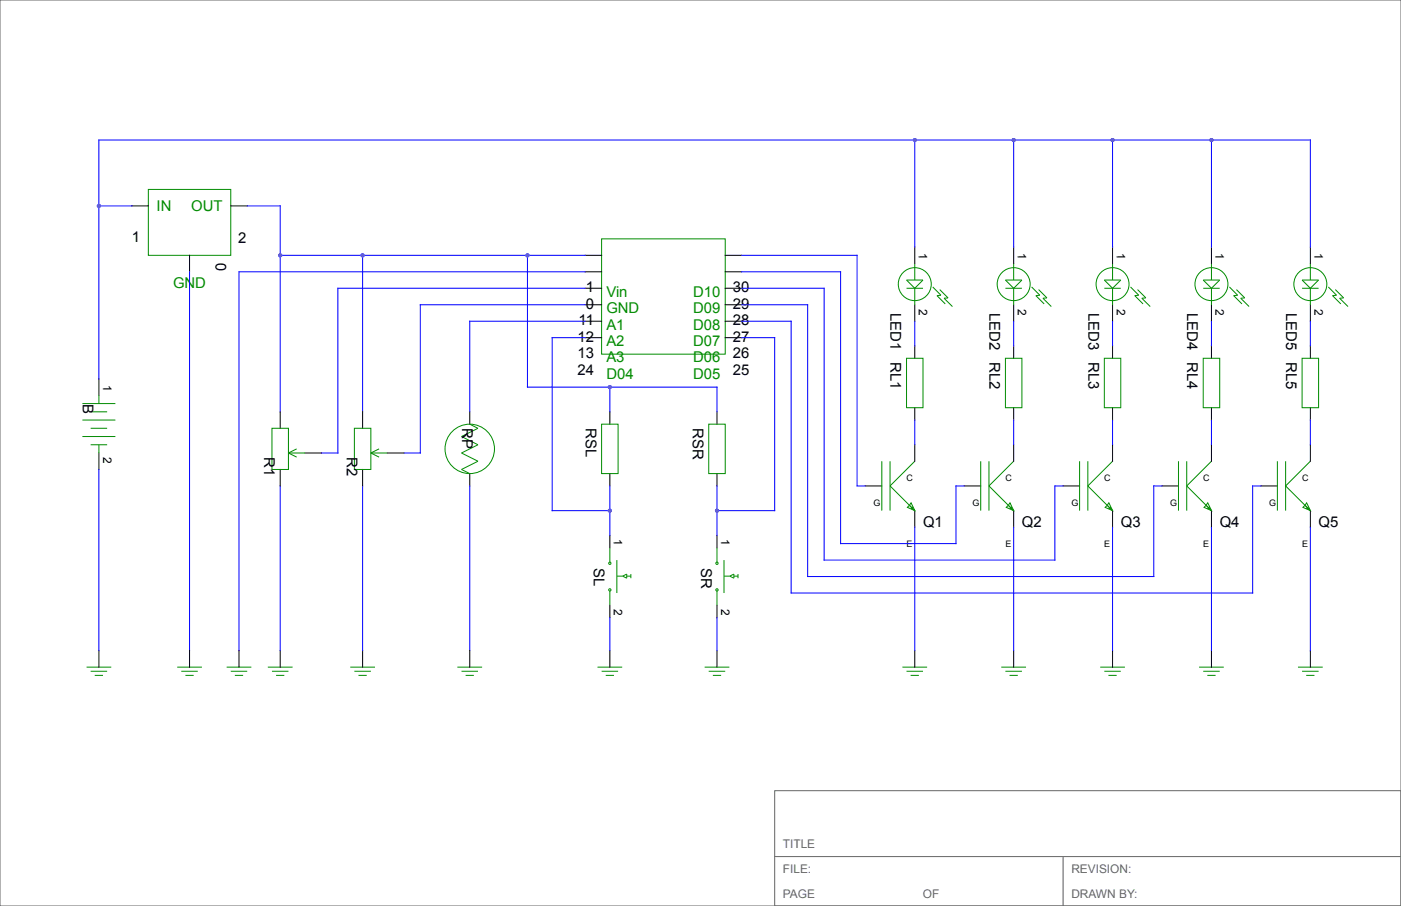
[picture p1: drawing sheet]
<svg xmlns="http://www.w3.org/2000/svg" width="432mm" height="279mm" viewBox="0 0 432 279" stroke-linecap="round" stroke-linejoin="round" font-family="sans-serif">
<path d="M0 0h431.8v279.4h-431.8zM238.8 243.8h193v35.6h-193zM238.8 264.2h193M327.7 264.2v15.2" fill="none" stroke="#666" stroke-width=".31"/>
<g fill="none" stroke="#008b00" stroke-width=".31">
<path d="M45.7 58.4h25.4v20.3h-25.4zM185.4 73.7h38.1v35.5h-38.1zM279.4 86.4h5.1l-2.6 2.5zM279.4 88.9h5.1M281.9 81.3v5.1M281.9 88.9v5.1M287.5 88.5l2.5 2.6-1.2 .1 2.5 2.5M289.6 89.3l2.6 2.6-1.2 .1 2.5 2.5M309.9 86.4h5.1l-2.6 2.5zM309.9 88.9h5.1M312.4 81.3v5.1M312.4 88.9v5.1"/>
<path d="M318 88.5l2.5 2.6-1.2 .1 2.5 2.5M320.1 89.3l2.6 2.6-1.3 .1 2.6 2.5M340.4 86.4h5l-2.5 2.5zM340.4 88.9h5M342.9 81.3v5.1M342.9 88.9v5.1M348.4 88.5l2.6 2.6-1.3 .1 2.6 2.5M350.6 89.3l2.6 2.6-1.3 .1 2.6 2.5M370.8 86.4h5.1l-2.5 2.5zM370.8 88.9h5.1M373.4 81.3v5.1M373.4 88.9v5.1"/>
<path d="M378.9 88.5l2.6 2.6-1.3 .1 2.6 2.5M381.1 89.3l2.5 2.6-1.2 .1 2.6 2.5M401.3 86.4h5.1l-2.5 2.5zM401.3 88.9h5.1M403.9 81.3v5.1M403.9 88.9v5.1M409.4 88.5l2.5 2.6-1.2 .1 2.6 2.5M411.6 89.3l2.5 2.6-1.2 .1 2.6 2.5M279.4 110.5h5.1v15.2h-5.1zM309.9 110.5h5.1v15.2h-5.1zM340.4 110.5h5v15.2h-5zM370.8 110.5h5.1v15.2h-5.1z"/>
<path d="M401.3 110.5h5.1v15.2h-5.1zM25.4 124.5h10.2M25.4 129.5h10.2M25.4 134.6h10.2M27.9 127h5.1M27.9 132.1h5.1M27.9 137.2h5.1M30.5 121.9v2.6M30.5 137.2v2.5M83.8 132.1h5.1v12.7h-5.1zM88.9 139.7h5.1M88.9 139.7l2.5 1.3"/>
<path d="M91.4 138.4l-2.5 1.3M109.2 132.1h5.1v12.7h-5.1zM114.3 139.7h5.1M114.3 139.7l2.5 1.3M116.8 138.4l-2.5 1.3M144.8 130.8l2.5 1.3-5.1 2.5 5.1 2.6-5.1 2.5 5.1 2.5-5.1 2.6 2.6 1.2M185.4 130.8h5.1v15.2h-5.1zM218.4 130.8h5.1v15.2h-5.1zM271.8 142.2v15.3M274.3 142.2v15.3M280.8 155.1l1.2 2.4-2.3-1zM281.4 156.3l-.7 .6"/>
<path d="M281.9 142.2l-7.6 7.7 7.6 7.6M302.3 142.2v15.3M304.8 142.2v15.3M311.3 155.1l1.1 2.4-2.3-1zM311.9 156.3l-.7 .6M312.4 142.2l-7.6 7.7 7.6 7.6M332.7 142.2v15.3M335.3 142.2v15.3M341.8 155.1l1.1 2.4-2.3-1zM342.3 156.3l-.6 .6M342.9 142.2l-7.6 7.7 7.6 7.6M363.2 142.2v15.3"/>
<path d="M365.8 142.2v15.3M372.2 155.1l1.2 2.4-2.3-1zM372.8 156.3l-.6 .6M373.4 142.2l-7.6 7.7 7.6 7.6M393.7 142.2v15.3M396.2 142.2v15.3M402.7 155.1l1.2 2.4-2.3-1zM403.3 156.3l-.7 .6M403.9 142.2l-7.7 7.7 7.7 7.6M187.7 173.4h.5v.6h-.5zM188 168.9v4.5M190.1 172.7v10.2"/>
<path d="M190.1 177.7h1.8M191.9 177.7l1.3-.7v1.3zM193.2 177.7h1.2M194.4 177v1.3M220.7 173.4h.5v.6h-.5zM221 168.9v4.5M223.1 172.7v10.2M223.2 177.7h1.7M224.9 177.7l1.3-.7v1.3zM226.2 177.7h1.3M227.5 177v1.3M187.7 181.6h.5v.6h-.5z"/>
<path d="M188 182.2v4.5M220.7 181.6h.5v.6h-.5zM221 182.2v4.5M26.7 205.7h7.6M27.9 207h5.1M29.2 208.3h2.5M54.6 205.7h7.6M55.9 207h5.1M57.1 208.3h2.6M69.8 205.7h7.7M71.1 207h5.1M72.4 208.3h2.5"/>
<path d="M82.5 205.7h7.7M83.8 207h5.1M85.1 208.3h2.5M107.9 205.7h7.7M109.2 207h5.1M110.5 208.3h2.5M141 205.7h7.6M142.2 207h5.1M143.5 208.3h2.5M184.1 205.7h7.7M185.4 207h5.1M186.7 208.3h2.5"/>
<path d="M217.2 205.7h7.6M218.4 207h5.1M219.7 208.3h2.5M278.1 205.7h7.7M279.4 207h5.1M280.7 208.3h2.5M308.6 205.7h7.6M309.9 207h5.1M311.1 208.3h2.6M339.1 205.7h7.6M340.4 207h5M341.6 208.3h2.6"/>
<path d="M369.6 205.7h7.6M370.8 207h5.1M372.1 208.3h2.5M400 205.7h7.7M401.3 207h5.1M402.6 208.3h2.5"/>
<circle cx="281.9" cy="87.6" r="5.1"/>
<circle cx="312.4" cy="87.6" r="5.1"/>
<circle cx="342.9" cy="87.6" r="5.1"/>
<circle cx="373.4" cy="87.6" r="5.1"/>
<circle cx="403.9" cy="87.6" r="5.1"/>
<circle cx="144.8" cy="138.4" r="7.6"/>
</g>
<g fill="none" stroke="#000" stroke-width=".31">
<path d="M40.6 63.5h5.1M58.4 78.7v5.1M71.1 63.5h5.1M180.3 78.7h5.1M223.5 78.7h5.1M281.9 76.2v5.1M312.4 76.2v5.1M342.9 76.2v5.1M373.4 76.2v5.1M403.9 76.2v5.1M180.3 83.8h5.1M180.3 88.9h5.1"/>
<path d="M180.3 94h5.1M180.3 99.1h5.1M223.5 83.8h5.1M223.5 88.9h5.1M223.5 94h5.1M223.5 99.1h5.1M281.9 94v5.1M312.4 94v5.1M342.9 94v5.1M373.4 94v5.1M403.9 94v5.1M30.5 116.8v5.1"/>
<path d="M180.3 104.1h5.1M223.5 104.1h5.1M281.9 106.7v3.8M312.4 106.7v3.8M342.9 106.7v3.8M373.4 106.7v3.8M403.9 106.7v3.8M30.5 139.7v5.1M86.4 127v5.1M94 139.7h5.1M111.8 127v5.1M119.4 139.7h5.1"/>
<path d="M144.8 127v3.9M188 127v3.8M221 127v3.8M281.9 125.7v3.8M281.9 137.2v5M312.4 125.7v3.8M312.4 137.2v5M342.9 125.7v3.8M342.9 137.2v5M373.4 125.7v3.8M373.4 137.2v5M403.9 125.7v3.8"/>
<path d="M403.9 137.2v5M86.4 144.8v5.1M111.8 144.8v5.1M144.8 146v3.9M188 146v3.9M221 146v3.9M266.7 149.9h5.1M281.9 157.5v5.1M297.2 149.9h5.1M312.4 157.5v5.1M327.7 149.9h5M342.9 157.5v5.1"/>
<path d="M358.1 149.9h5.1M373.4 157.5v5.1M388.6 149.9h5.1M403.9 157.5v5.1M188 165.1v3.8M221 165.1v3.8M188 186.7v3.8M221 186.7v3.8M30.5 200.7v5M58.4 200.7v5M73.7 200.7v5M86.4 200.7v5"/>
<path d="M111.8 200.7v5M144.8 200.7v5M188 200.7v5M221 200.7v5M281.9 200.7v5M312.4 200.7v5M342.9 200.7v5M373.4 200.7v5M403.9 200.7v5"/>
</g>
<g fill="none" stroke="#00f" stroke-width=".31">
<path d="M281.9 43.2v33M312.4 43.2v33M342.9 43.2v33M373.4 43.2v33M30.5 63.5h10.1M76.2 63.5h10.2v63.5M86.4 78.7h93.9M111.8 78.7v48.3M162.6 78.7v40.7h58.4v7.6M228.6 78.7h35.6v71.2h2.5M403.9 76.2v-33h-373.4v73.6M58.4 83.8v116.9"/>
<path d="M180.3 83.8h-106.6v116.9M180.3 88.9h-76.2v50.8h-5M180.3 94h-50.8v45.7h-5M180.3 99.1h-35.5v27.9M228.6 83.8h30.5v83.8h35.5v-17.7h2.6M228.6 88.9h25.4v83.8h71.1v-22.8h2.6M228.6 94h20.3v83.8h106.7v-27.9h2.5M228.6 99.1h15.2v83.8h142.3v-33h2.5M281.9 99.1v7.6M312.4 99.1v7.6M342.9 99.1v7.6M373.4 99.1v7.6"/>
<path d="M403.9 99.1v7.6M180.3 104.1h-10.1v53.4h17.8M188 119.4v7.6M228.6 104.1h10.2v53.4h-17.8M281.9 129.5v7.7M312.4 129.5v7.7M342.9 129.5v7.7M373.4 129.5v7.7M403.9 129.5v7.7M30.5 144.8v55.9M86.4 149.9v50.8M111.8 149.9v50.8"/>
<path d="M144.8 149.9v50.8M188 149.9v15.2M221 149.9v15.2M281.9 162.6v38.1M312.4 162.6v38.1M342.9 162.6v38.1M373.4 162.6v38.1M403.9 162.6v38.1M188 190.5v10.2M221 190.5v10.2"/>
</g>
<g fill="#a020f0">
<circle cx="30.5" cy="63.5" r=".64"/>
<circle cx="86.4" cy="78.7" r=".64"/>
<circle cx="111.8" cy="78.7" r=".64"/>
<circle cx="162.6" cy="78.7" r=".64"/>
<circle cx="188" cy="157.5" r=".64"/>
<circle cx="221" cy="157.5" r=".64"/>
<circle cx="188" cy="119.4" r=".64"/>
<circle cx="281.9" cy="43.2" r=".64"/>
<circle cx="312.4" cy="43.2" r=".64"/>
<circle cx="342.9" cy="43.2" r=".64"/>
<circle cx="373.4" cy="43.2" r=".64"/>
</g>
<g font-size="4.6" fill="#008b00">
<text x="48.3" y="65.1">IN</text>
<text x="58.9" y="65.1">OUT</text>
<text x="53.3" y="88.7">GND</text>
<text x="186.9" y="91.5">Vin</text>
<text x="213.7" y="91.5">D10</text>
<text x="186.9" y="96.5">GND</text>
<text x="186.9" y="101.6">A1</text>
<text x="213.7" y="96.5">D09</text>
<text x="213.7" y="101.6">D08</text>
<text x="186.9" y="106.7">A2</text>
<text x="213.7" y="106.7">D07</text>
<text x="186.9" y="111.8">A3</text>
<text x="213.7" y="111.8">D06</text>
<text x="186.9" y="116.9">D04</text>
<text x="213.7" y="116.9">D05</text>
</g>
<g font-size="4.6">
<text x="40.6" y="74.6">1</text>
<text x="73.5" y="75">2</text>
<text x="69.7" y="83.6" transform="rotate(-90 69.7 83.6)">0</text>
<text x="180.5" y="90.2">1</text>
<text x="180.5" y="95.3">0</text>
<text x="225.9" y="90.2">30</text>
<text x="225.9" y="95.3">29</text>
<text x="178.3" y="100.4">11</text>
<text x="225.9" y="100.4">28</text>
<text x="274.5" y="96.5" transform="rotate(90 274.5 96.5)">LED1</text>
<text x="305" y="96.5" transform="rotate(90 305 96.5)">LED2</text>
<text x="335.5" y="96.5" transform="rotate(90 335.5 96.5)">LED3</text>
<text x="365.9" y="96.5" transform="rotate(90 365.9 96.5)">LED4</text>
<text x="396.4" y="96.5" transform="rotate(90 396.4 96.5)">LED5</text>
<text x="178" y="105.4">12</text>
<text x="225.9" y="105.4">27</text>
<text x="178" y="110.5">13</text>
<text x="225.9" y="110.5">26</text>
<text x="274.5" y="111.8" transform="rotate(90 274.5 111.8)">RL1</text>
<text x="305" y="111.8" transform="rotate(90 305 111.8)">RL2</text>
<text x="335.5" y="111.8" transform="rotate(90 335.5 111.8)">RL3</text>
<text x="365.9" y="111.8" transform="rotate(90 365.9 111.8)">RL4</text>
<text x="396.4" y="111.8" transform="rotate(90 396.4 111.8)">RL5</text>
<text x="178" y="115.6">24</text>
<text x="225.9" y="115.6">25</text>
<text x="25.6" y="124.5" transform="rotate(90 25.6 124.5)">B</text>
<text x="142.4" y="132.1" transform="rotate(90 142.4 132.1)">RP</text>
<text x="180.5" y="132.1" transform="rotate(90 180.5 132.1)">RSL</text>
<text x="213.5" y="132.1" transform="rotate(90 213.5 132.1)">RSR</text>
<text x="81.5" y="141" transform="rotate(90 81.5 141)">R1</text>
<text x="106.9" y="141" transform="rotate(90 106.9 141)">R2</text>
<text x="284.5" y="162.4">Q1</text>
<text x="315" y="162.4">Q2</text>
<text x="345.4" y="162.4">Q3</text>
<text x="375.9" y="162.4">Q4</text>
<text x="406.4" y="162.4">Q5</text>
<text x="183.1" y="175.3" transform="rotate(90 183.1 175.3)">SL</text>
<text x="216.1" y="175.3" transform="rotate(90 216.1 175.3)">SR</text>
</g>
<g font-size="3.7">
<text x="283.2" y="78" transform="rotate(90 283.2 78)">1</text>
<text x="313.7" y="78" transform="rotate(90 313.7 78)">1</text>
<text x="344.2" y="78" transform="rotate(90 344.2 78)">1</text>
<text x="374.6" y="78" transform="rotate(90 374.6 78)">1</text>
<text x="405.1" y="78" transform="rotate(90 405.1 78)">1</text>
<text x="283.2" y="95.2" transform="rotate(90 283.2 95.2)">2</text>
<text x="313.7" y="95.2" transform="rotate(90 313.7 95.2)">2</text>
<text x="344.2" y="95.2" transform="rotate(90 344.2 95.2)">2</text>
<text x="374.6" y="95.2" transform="rotate(90 374.6 95.2)">2</text>
<text x="405.1" y="95.2" transform="rotate(90 405.1 95.2)">2</text>
<text x="31.7" y="118.6" transform="rotate(90 31.7 118.6)">1</text>
<text x="31.7" y="141" transform="rotate(90 31.7 141)">2</text>
<text x="189.2" y="166.4" transform="rotate(90 189.2 166.4)">1</text>
<text x="222.2" y="166.4" transform="rotate(90 222.2 166.4)">1</text>
<text x="189.2" y="188" transform="rotate(90 189.2 188)">2</text>
<text x="222.2" y="188" transform="rotate(90 222.2 188)">2</text>
</g>
<g font-size="3.7" fill="#666">
<text x="241.3" y="261.6">TITLE</text>
<text x="241.3" y="269.2">FILE:</text>
<text x="330.2" y="269.2">REVISION:</text>
<text x="241.3" y="276.9">PAGE</text>
<text x="284.5" y="276.9">OF</text>
<text x="330.2" y="276.9">DRAWN BY:</text>
</g>
<g font-size="2.8">
<text x="279.4" y="148.5">C</text>
<text x="309.9" y="148.5">C</text>
<text x="340.4" y="148.5">C</text>
<text x="370.8" y="148.5">C</text>
<text x="401.3" y="148.5">C</text>
<text x="269.2" y="156.1">G</text>
<text x="299.7" y="156.1">G</text>
<text x="330.2" y="156.1">G</text>
<text x="360.7" y="156.1">G</text>
<text x="391.2" y="156.1">G</text>
<text x="279.4" y="168.8">E</text>
<text x="309.9" y="168.8">E</text>
<text x="340.4" y="168.8">E</text>
<text x="370.8" y="168.8">E</text>
<text x="401.3" y="168.8">E</text>
</g>
</svg>
